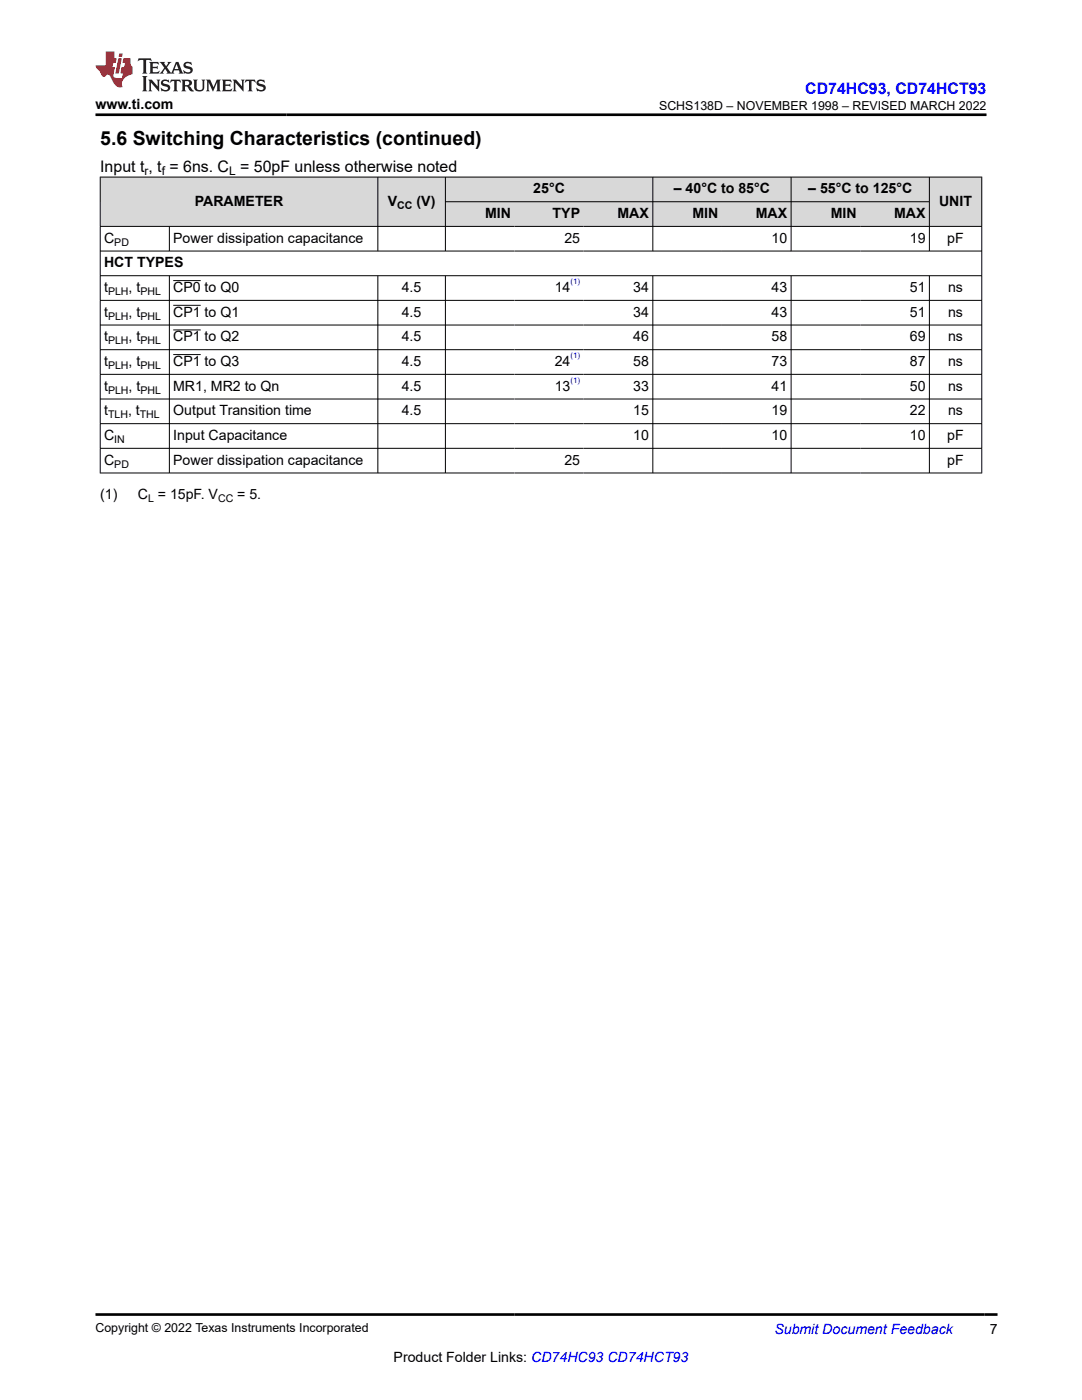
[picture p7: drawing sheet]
<svg xmlns="http://www.w3.org/2000/svg" width="216mm" height="279mm" viewBox="0 0 216 279" stroke-linecap="round" stroke-linejoin="round" font-family="sans-serif">
<g fill="#d8d8d8">
<path d="M20 35.3h175.9v5h-175.9z" fill-rule="evenodd"/>
<path d="M20.1 35.4h55.2v9.7h-55.2z" fill-rule="evenodd"/>
<path d="M75.5 35.4h13.3v9.7h-13.3z" fill-rule="evenodd"/>
<path d="M88.9 35.4h41.3v4.8h-41.3z" fill-rule="evenodd"/>
<path d="M130.3 35.4h27.5v4.8h-27.5z" fill-rule="evenodd"/>
<path d="M157.9 35.4h27.5v4.8h-27.5z" fill-rule="evenodd"/>
<path d="M185.5 35.4h10.3v9.7h-10.3z" fill-rule="evenodd"/>
<path d="M88.9 40.3h13.8v4.8h-13.8z" fill-rule="evenodd"/>
<path d="M102.7 40.3h13.8v4.8h-13.8z" fill-rule="evenodd"/>
<path d="M116.5 40.3h13.7v4.8h-13.7z" fill-rule="evenodd"/>
<path d="M130.3 40.3h13.8v4.8h-13.8z" fill-rule="evenodd"/>
<path d="M144.1 40.3h13.7v4.8h-13.7z" fill-rule="evenodd"/>
<path d="M157.9 40.3h13.8v4.8h-13.8z" fill-rule="evenodd"/>
<path d="M171.7 40.3h13.7v4.8h-13.7z" fill-rule="evenodd"/>
</g>
<g fill="none" stroke="#000" stroke-width=".2">
<path d="M19.9 35.3h176.1M20 35.3v59.2M75.4 35.3v14.9M88.9 35.3v14.9M130.3 35.3v14.9M157.9 35.3v14.9M185.4 35.3v14.9M195.9 35.3v59.2M19.9 45.2h176.1M19.9 50.1h176.1M19.9 55h176.1M19.9 59.9h176.1"/>
<path d="M33.8 45.2v5M33.8 55v39.5M34.6 56h5.5M75.4 55v39.5M88.9 55v39.5M88.9 40.3h96.6M130.3 55v39.5M157.9 55v39.5M185.4 55v39.5M19.9 64.9h176.1M19.9 69.8h176.1M19.9 74.7h176.1"/>
<path d="M19.9 79.6h176.1M34.6 60.9h5.5M34.6 65.8h5.5M34.6 70.8h5.5M19.9 84.6h176.1M19.9 89.5h176.1M19.9 94.4h176.1"/>
</g>
<path d="M27.7 11.6l-.2 .6 .5-.2h.6v.1v2.2l-.2 .4h1l-.2-.4v-2.2v-.1h.5l.5 .2-.1-.6zM29.8 12.4l.2 .3v1.6l-.2 .4h1.9l.1-.6a1.08 1.08 0 0 1-1.3 .2v-.7h.6l.4 .2v-.7l-.4 .2h-.6v-.5l.2-.2a1 1 0 0 1 1 .3l-.1-.5zM31.8 12.4l1 1.1-1 1.2h.9l-.2-.2 .4-.8 .5 .8-.2 .2h1.6l-.2-.2 .1-.5h1l.1 .5-.1 .2h.9l-.2-.4-.8-1.9h-.5l-1 2.1-.8-1.1 .9-1h-.8l.2 .2-.5 .6-.3-.6 .1-.2zM35.2 12.8l.4 1h-.8zM36.8 12.5a.65 .65 0 0 0-.2 .7 .65 .65 0 0 0 .6 .5l.7 .1 .1 .3a.79 .79 0 0 1-.7 .4 .79 .79 0 0 1-.7-.5l.1 .7 .2-.1a.93 .93 0 0 0 1.1 0 .93 .93 0 0 0 .4-.9 1.46 1.46 0 0 0-1.2-.6l-.1-.3a1.09 1.09 0 0 1 1.2 .2l-.2-.6-.1 .1-.6-.2zM28.4 15.2l.2 .4v2.2l-.2 .4h1l-.2-.4v-2.2l.2-.4zM29.6 15.9l.2 .4v1.5l-.2 .4h.8l-.3-.4v-1.3l1.7 1.8v-2l.2-.4h-.8l.2 .2 .1 1.1-1.2-1.3zM32.3 16a.65 .65 0 0 0-.2 .8 .65 .65 0 0 0 .7 .4l.6 .2 .1 .2a.79 .79 0 0 1-.7 .4 .79 .79 0 0 1-.7-.5l.1 .7 .2-.1a.93 .93 0 0 0 1.1 .1 .93 .93 0 0 0 .4-1 1.46 1.46 0 0 0-1.2-.5l-.1-.4a1.09 1.09 0 0 1 1.2 .2l-.2-.6-.1 .1-.6-.1zM34.1 15.9l-.1 .6a.63 .63 0 0 1 .7-.3l.1 1.6-.3 .4h1l-.2-.4v-1.6a.66 .66 0 0 1 .8 .3l-.1-.6zM36.2 15.9l.2 .4v1.5l-.2 .4h.9l-.2-.2v-.7h.5l.1 .2a.79 .79 0 0 0 1.2 .6l-1-.9a.61 .61 0 0 0 .6-.6 .61 .61 0 0 0-.5-.7zM36.9 16.2h.2a.47 .47 0 0 1 .5 .1 .47 .47 0 0 1 .1 .5l-.2 .1-.6 .1zM38.5 15.9l.2 .2a2.27 2.27 0 0 0 .4 2 1.04 1.04 0 0 0 1.7-.7v-1.3l.2-.2h-.8l.2 .4v1.1a.6 .6 0 0 1-.6 .6 .6 .6 0 0 1-.6-.6v-1.1l.3-.4zM41.1 15.9l.2 .4v1.5l-.2 .4h.7l-.2-.4v-1.4l.9 1.9 .8-1.9v1.4l-.2 .4h1l-.3-.4v-1.5l.3-.4h-.8l-.7 1.5-.7-1.5zM44.3 15.9l.2 .4v1.5l-.2 .4h1.9l.1-.6a1.09 1.09 0 0 1-1.3 .2v-.7h.6l.4 .2v-.6l-.4 .2h-.6v-.6l.2-.1a1.01 1.01 0 0 1 1 .3l-.1-.6zM46.4 15.9l.3 .4v1.5l-.3 .4h.8l-.2-.4v-1.3l1.6 1.8v-2l.2-.4h-.7l.2 .2v1.1l-1.2-1.3zM49 15.9l-.1 .6a.63 .63 0 0 1 .8-.3v1.6l-.3 .4h1l-.2-.4v-1.6a.66 .66 0 0 1 .8 .3l-.1-.6zM51.4 16a.65 .65 0 0 0-.2 .8 .65 .65 0 0 0 .6 .4l.6 .2 .2 .2a.79 .79 0 0 1-.8 .4 .79 .79 0 0 1-.6-.5l.1 .7 .2-.1a.93 .93 0 0 0 1 .1 .93 .93 0 0 0 .5-1 1.46 1.46 0 0 0-1.3-.5l-.1-.4a1.09 1.09 0 0 1 1.3 .2l-.2-.6-.2 .1-.5-.1z" fill="#231f20"/>
<path d="M21.1 10.3v2.7h-2.1l.1 .4 .9 1a.95 .95 0 0 0 .9 .9 .59 .59 0 0 1 .6-.4 .59 .59 0 0 1 .5 .3l.4 .8a1.59 1.59 0 0 0 2.1 1.4 1.61 1.61 0 0 1 1-2.3l1-.3-.1-1.5a1.59 1.59 0 0 1-.4-1.7h-1.4l-.2 .9h.5l-.1 .9h-.5l-.2 .9v.3l.4 .1-.2 .9h-.6a.73 .73 0 0 1-1.1-.7l.3-1.5h-.5l.2-.9h.5l.2-.9h-.5v-1.3zM23.6 11.6l-.6 3.1h.7l.6-3.1zM23.8 10.7l-.1 .6h.7l.1-.6z" fill="#ed1c24"/>
<path d="M19 22.9h177.8M19 262.3h180" fill="none" stroke="#000" stroke-width=".53"/>
<text font-size="3.9" x="20" y="28.8">5.6 Switching Characteristics (continued)</text>
<text font-size="3.2" fill="#00f" x="160.7" y="18.7">CD74HC93, CD74HCT93</text>
<text font-size="3.2" x="20" y="34.3">Input t , t = 6ns. C = 50pF unless otherwise noted</text>
<g font-size="2.8">
<text x="19" y="21.8">www.ti.com</text>
<text x="38.9" y="41.1">PARAMETER</text>
<text x="77.4" y="41.1">V</text>
<text x="83.1" y="41.1">(V)</text>
<text x="106.4" y="38.6">25°C</text>
<text x="134.5" y="38.6">– 40°C to 85°C</text>
<text x="161.3" y="38.6">– 55°C to 125°C</text>
<text x="187.4" y="41.1">UNIT</text>
<text x="96.8" y="43.5">MIN</text>
<text x="110.3" y="43.5">TYP</text>
<text x="123.2" y="43.5">MAX</text>
<text x="138.2" y="43.5">MIN</text>
<text x="150.8" y="43.5">MAX</text>
<text x="165.8" y="43.5">MIN</text>
<text x="178.4" y="43.5">MAX</text>
<text x="20.8" y="48.5">C</text>
<text x="20.8" y="53.4">HCT TYPES</text>
<text x="34.6" y="48.5">Power dissipation capacitance</text>
<text x="112.6" y="48.5">25</text>
<text x="153.9" y="48.5">10</text>
<text x="181.5" y="48.5">19</text>
<text x="189" y="48.5">pF</text>
<text x="20.8" y="58.3">t</text>
<text x="25.7" y="58.3">, t</text>
<text x="34.6" y="58.3">CP0 to Q0</text>
<text x="80.2" y="58.3">4.5</text>
<text x="110.7" y="58.3">14</text>
<text x="126.4" y="58.3">34</text>
<text x="153.9" y="58.3">43</text>
<text x="181.5" y="58.3">51</text>
<text x="189.2" y="58.3">ns</text>
<text x="20.8" y="63.2">t</text>
<text x="25.7" y="63.2">, t</text>
<text x="34.6" y="63.2">CP1 to Q1</text>
<text x="80.2" y="63.2">4.5</text>
<text x="126.4" y="63.2">34</text>
<text x="153.9" y="63.2">43</text>
<text x="181.5" y="63.2">51</text>
<text x="189.2" y="63.2">ns</text>
<text x="20.8" y="68.1">t</text>
<text x="25.7" y="68.1">, t</text>
<text x="34.6" y="68.1">CP1 to Q2</text>
<text x="80.2" y="68.1">4.5</text>
<text x="126.4" y="68.1">46</text>
<text x="153.9" y="68.1">58</text>
<text x="181.5" y="68.1">69</text>
<text x="189.2" y="68.1">ns</text>
<text x="20.8" y="73.1">t</text>
<text x="20.8" y="78">t</text>
<text x="25.7" y="73.1">, t</text>
<text x="25.7" y="78">, t</text>
<text x="34.6" y="73.1">CP1 to Q3</text>
<text x="34.6" y="78">MR1, MR2 to Qn</text>
<text x="80.2" y="73.1">4.5</text>
<text x="80.2" y="78">4.5</text>
<text x="110.7" y="73.1">24</text>
<text x="110.7" y="78">13</text>
<text x="126.4" y="73.1">58</text>
<text x="126.4" y="78">33</text>
<text x="153.9" y="73.1">73</text>
<text x="153.9" y="78">41</text>
<text x="181.5" y="73.1">87</text>
<text x="181.5" y="78">50</text>
<text x="189.2" y="73.1">ns</text>
<text x="189.2" y="78">ns</text>
<text x="20.8" y="82.9">t</text>
<text x="25.6" y="82.9">, t</text>
<text x="34.6" y="82.9">Output Transition time</text>
<text x="80.2" y="82.9">4.5</text>
<text x="126.4" y="82.9">15</text>
<text x="153.9" y="82.9">19</text>
<text x="181.5" y="82.9">22</text>
<text x="189.2" y="82.9">ns</text>
<text x="20.8" y="87.8">C</text>
<text x="34.6" y="87.8">Input Capacitance</text>
<text x="126.4" y="87.8">10</text>
<text x="153.9" y="87.8">10</text>
<text x="181.5" y="87.8">10</text>
<text x="189" y="87.8">pF</text>
<text x="20.8" y="92.7">C</text>
<text x="34.6" y="92.7">Power dissipation capacitance</text>
<text x="112.6" y="92.7">25</text>
<text x="189" y="92.7">pF</text>
<text x="20" y="99.5">(1)</text>
<text x="27.5" y="99.5">C = 15pF. V</text>
<text x="47.3" y="99.5">= 5.</text>
<text x="197.5" y="266.1">7</text>
<text x="78.5" y="271.7">Product Folder Links: CD74HC93 CD74HCT93</text>
</g>
<text font-size="2.8" fill="#00f" x="154.5" y="266.2">Submit Document Feedback</text>
<g font-size="2.5">
<text x="131.5" y="21.9">SCHS138D – NOVEMBER 1998 – REVISED MARCH 2022</text>
<text x="19" y="265.9">Copyright © 2022 Texas Instruments Incorporated</text>
</g>
<g font-size="2.4">
<text x="28.8" y="34.9">r</text>
<text x="32.3" y="34.9">f</text>
<text x="45.7" y="34.9">L</text>
</g>
<g font-size="2.1">
<text x="79.3" y="41.6">CC</text>
<text x="22.8" y="49">PD</text>
<text x="21.6" y="58.9">PLH</text>
<text x="28" y="58.9">PHL</text>
<text x="21.6" y="63.8">PLH</text>
<text x="28" y="63.8">PHL</text>
<text x="21.6" y="68.7">PLH</text>
<text x="28" y="68.7">PHL</text>
<text x="21.6" y="73.6">PLH</text>
<text x="28" y="73.6">PHL</text>
<text x="21.6" y="78.5">PLH</text>
<text x="21.6" y="83.5">TLH</text>
<text x="27.9" y="83.5">THL</text>
<text x="28" y="78.5">PHL</text>
<text x="22.8" y="88.4">IN</text>
<text x="22.8" y="93.3">PD</text>
<text x="29.5" y="100.1">L</text>
<text x="43.5" y="100.1">CC</text>
</g>
<g font-size="1.6" fill="#00f">
<text x="113.8" y="56.7">(1)</text>
<text x="113.8" y="71.4">(1)</text>
<text x="113.8" y="76.3">(1)</text>
</g>
</svg>
